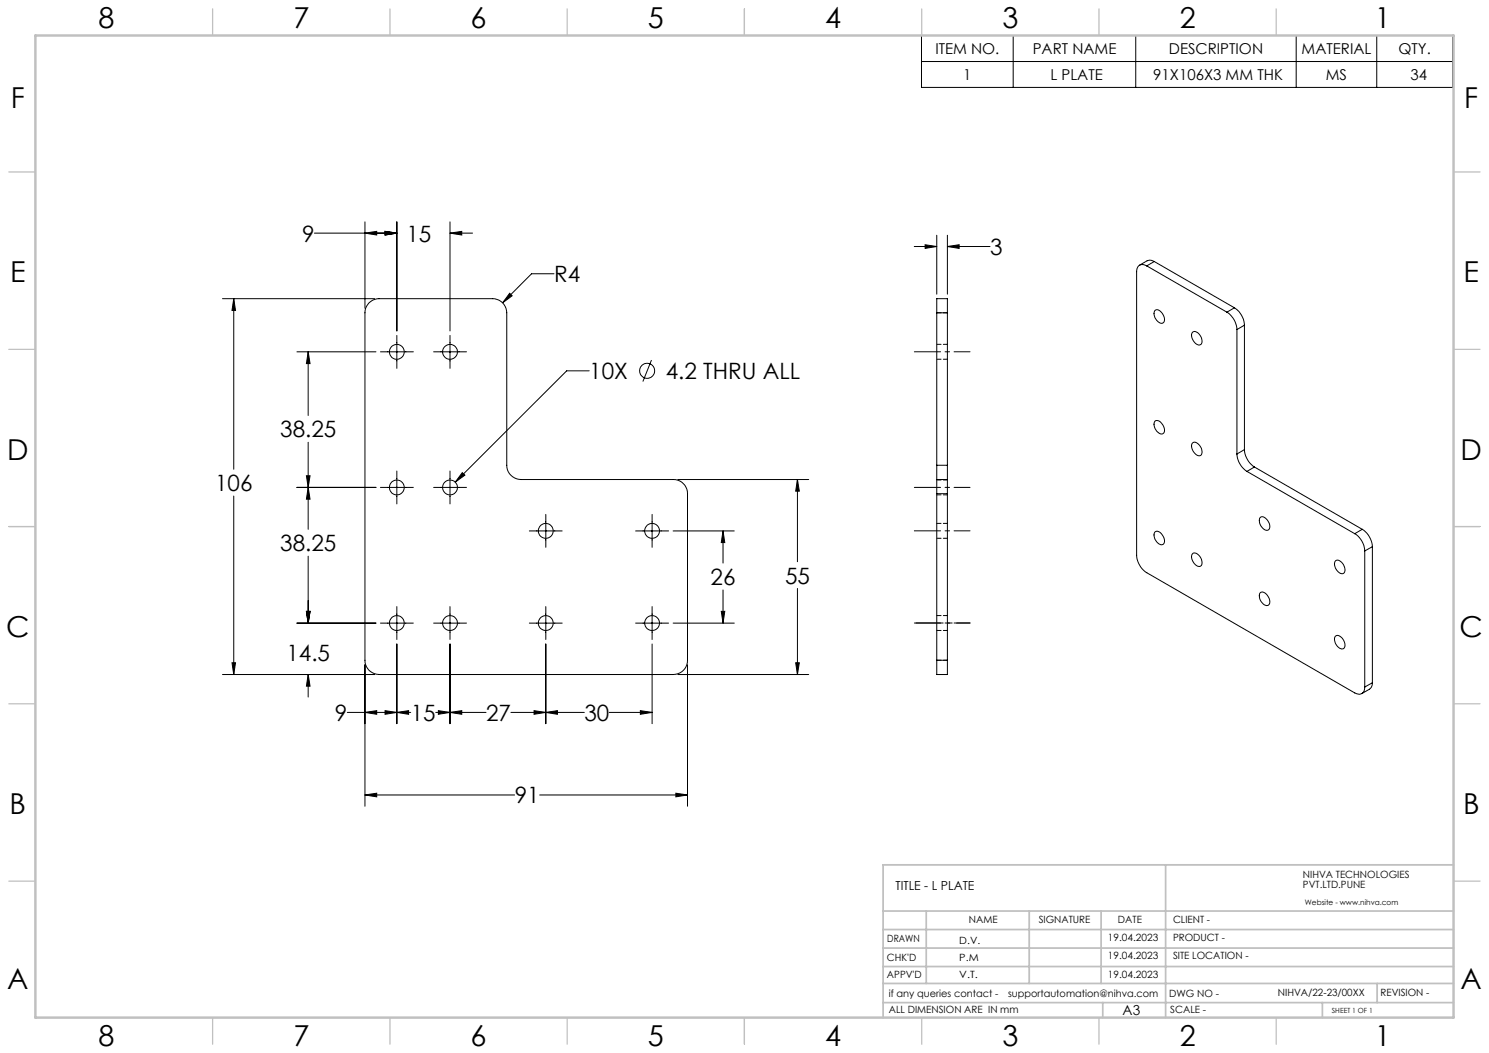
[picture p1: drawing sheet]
<svg xmlns="http://www.w3.org/2000/svg" width="420mm" height="297mm" viewBox="0 0 420 297" stroke-linecap="round" stroke-linejoin="round" font-family="sans-serif">
<g fill="none" stroke="#000" stroke-width=".28">
<path d="M259.9 10h149.9v14.7h-149.9zM259.9 17.4h149.9M285.8 10v14.7M320.4 10v14.7M365.6 10v14.7M388.3 10v14.7M88.7 65.8h23.2M102.9 65.8l3.4-.5v1zM102.9 62.6v24.4M108.6 65.3l3.3 .5-3.3 .5zM111.9 62.6v30.7M126.9 65.8l3.3-.5v1z"/>
<path d="M126.9 62.6v30.7M126.9 65.8h6.4M156.3 77.2h-6.4l-8.1 8.2M257.9 69.5h6.3M260.9 69l3.3 .5-3.3 .6zM264.2 66.4v16.6M267.2 69.5l3.3-.5v1.1zM267.2 66.4v16.6M267.2 69.5h12.1M323.5 75a1.74 1.74 0 0 0-2-.2 1.74 1.74 0 0 0-.9 1.8v80a6.3 6.3 0 0 0 2.9 4.9l58.6 33.9a1.73 1.73 0 0 0 2 .2 1.73 1.73 0 0 0 .9-1.8M323.5 75l22.6 13M325.6 73.8l-.9-.4h-.8l-2.4 1.4"/>
<path d="M325.6 73.8l-2.1 1.2M325.6 73.8l22.6 13M62.8 84.2h42.9M65.9 84.2l.5 3.4h-1zM65.9 84.2v48.2M83.7 99.2h22.3M86.9 99.2l.6 3.3h-1.1zM86.9 99.2v18M104.1 85.4l1-.7 1.8-.5h32a4 4 0 0 1 4 4v43a4 4 0 0 0 4 4.1h43a4 4 0 0 1 4 3.9v47a4 4 0 0 1-4 4h-83a4 4 0 0 1-4-4v-98a3.8 3.8 0 0 1 1.2-2.8zM107.3 99.2h9.3M111.9 94.6v9.3M122.3 99.2h9.3"/>
<path d="M126.9 94.6v9.3M143.8 82.7l.7 .7-2.7 2zM264.2 88.2v-4h3v4M264.2 88.2v43M264.2 88.2h3M267.2 88.2v43M325.8 87.6a1.7 1.7 0 0 1 2.2 1.1 1.57 1.57 0 0 1-.2 2.5 2.68 2.68 0 0 1-2-3.6zM336.4 93.7a1.72 1.72 0 0 1 2.3 1.2 1.58 1.58 0 0 1-.3 2.4 2.58 2.58 0 0 1-2-3.6zM346.1 88a6.2 6.2 0 0 1 2.8 5M348.2 86.8a6.2 6.2 0 0 1 2.8 4.9M348.2 86.8l-2.1 1.2M348.9 93v35.1"/>
<path d="M351 91.7l-2.1 1.3M351 91.7v35.1M166.2 104.6h-6.4l-31.4 31.4M183.8 101.6l-2.5 6M325.8 118.8a1.7 1.7 0 0 1 2.2 1.1 1.55 1.55 0 0 1-.2 2.5 2.68 2.68 0 0 1-2-3.6zM65.9 139.9v50.3M83.7 137.5h22.3M86.4 134.2h1.1l-.6 3.3zM86.9 137.5l.6 3.3h-1.1zM86.9 124.7v24.6M107.3 137.5h9.3M111.9 132.9v9.2"/>
<path d="M122.3 137.5h9.3M126.9 132.9v9.2M130.4 133.3l.7 .7-2.7 2zM191.2 135.3h36.9M224.9 135.3l.6 3.2h-1.1zM224.9 135.3v23.1M264.2 135.3v3.9M264.2 131.2v4.1M264.2 135.3h3M264.2 139.2v47M264.2 139.2h3M264.2 131.2h3"/>
<path d="M267.2 135.3v3.9M267.2 131.2v4.1M267.2 139.2v47M336.4 124.9a1.72 1.72 0 0 1 2.3 1.2 1.63 1.63 0 0 1-.3 2.4 2.63 2.63 0 0 1-2-3.6zM348.9 128.1a6.4 6.4 0 0 0 2.8 4.9M351 126.8a6.4 6.4 0 0 0 2.8 4.9M351 126.8l-2.1 1.3M351.7 133l30.4 17.5M353.8 131.7l-2.1 1.3M353.8 131.7l30.4 17.6M86.9 156.9v18.9M149.3 149.8h9.3"/>
<path d="M154 145.1v9.3M179.3 149.8h9.3M183.9 145.1v9.3M189.9 149.8h17.2M203.9 149.8v9M203.9 149.8l.5 3.2h-1zM325.8 150a1.7 1.7 0 0 1 2.2 1.2 1.43 1.43 0 0 1-.5 2.5 2.7 2.7 0 0 1-1.7-3.7zM336.4 156.1a2.12 2.12 0 0 1 2.6 2 1.06 1.06 0 0 1-.3 1.6 1.06 1.06 0 0 1-1.5-.4 2.58 2.58 0 0 1-.8-3.2zM355.5 145.9a1.72 1.72 0 0 1 2.3 1.2 1.57 1.57 0 0 1-.3 2.5 2.63 2.63 0 0 1-2-3.7zM376.7 158.2a1.86 1.86 0 0 1 2.5 1.6 1.17 1.17 0 0 1 .2 1.3 1.17 1.17 0 0 1-1.3 .6 2.75 2.75 0 0 1-1.4-3.5zM382.1 150.5a6 6 0 0 1 2.9 4.9M384.2 149.3a6.3 6.3 0 0 1 2.9 4.9"/>
<path d="M384.2 149.3l-2.1 1.2M385 155.4v38.4M387.1 154.2l-2.1 1.2M387.1 154.2v38.4M83.7 175.8h22.3M86.4 172.4h1.1l-.6 3.4zM107.3 175.8h9.3M111.9 171.1v9.3M122.3 175.8h9.3M126.9 171.1v9.3M149.3 175.8h9.3M154 171.1v9.3"/>
<path d="M179.3 175.8h9.3M183.9 171.1v9.3M189.9 175.8h17.2M203.4 172.4h1l-.5 3.4zM203.9 166.4v9.4M224.9 166v24.2M355.5 167.2a1.72 1.72 0 0 1 2.3 1.1 1.43 1.43 0 0 1-.6 2.5 2.7 2.7 0 0 1-1.7-3.6zM376.7 179.4a1.86 1.86 0 0 1 2.5 1.6 1.25 1.25 0 0 1-.7 2.1 2.69 2.69 0 0 1-1.8-3.7zM62.8 190.2h42.9M65.4 186.9h1l-.5 3.3zM86.9 190.2l.6 3.3h-1.1zM86.9 190.2v6.4"/>
<path d="M102.9 187.5v39.9M111.9 181.6v22.5M126.9 181.6v22.5M154 181.6v22.5M183.9 181.6v22.5M191.2 190.2h36.9M193.9 187.5v39.9M224.4 186.9h1.1l-.6 3.3zM264.2 186.2v4h3v-4M264.2 186.2h3M387.1 192.6l-.1 .9-.5 .7-2.4 1.4M387.1 192.6l-2.1 1.2"/>
<path d="M98 200.9h17.9M102.9 200.9l3.4-.5v1.1zM108.6 200.4l3.3 .5-3.3 .6zM111.9 200.9l3.4-.5v1.1zM122.9 200.9h14.2M123.6 200.4l3.3 .5-3.3 .6zM126.9 200.9l3.3-.5v1.1zM144.1 200.9h20.7M150.6 200.4l3.4 .5-3.4 .6zM154 200.9l3.2-.5v1.1zM171.8 200.9h12.1M180.6 200.4l3.3 .5-3.3 .6z"/>
<path d="M102.9 224.2l3.4-.5v1.1zM102.9 224.2h42.3M152.2 224.2h41.7M190.6 223.7l3.3 .5-3.3 .6z"/>
<circle cx="111.9" cy="99.2" r="2.09"/>
<circle cx="126.9" cy="99.2" r="2.09"/>
<circle cx="182.5" cy="104.6" r="2.11"/>
<circle cx="112" cy="137.5" r="2.1"/>
<circle cx="127" cy="137.5" r="2.1"/>
<circle cx="153.9" cy="149.7" r="2.11"/>
<circle cx="183.9" cy="149.7" r="2.11"/>
<circle cx="112" cy="175.7" r="2.1"/>
<circle cx="127" cy="175.7" r="2.1"/>
<circle cx="153.9" cy="175.7" r="2.11"/>
<circle cx="183.9" cy="175.7" r="2.11"/>
</g>
<path d="M257.9 99.2h15.7M257.9 137.5h15.7M257.9 149.7h15.7M257.9 175.7h15.7" fill="none" stroke="#000" stroke-width=".28" stroke-dasharray="15.2 1.3 1.3 1.3" stroke-dashoffset="7.9"/>
<path d="M258.4 175.7h15.2" fill="none" stroke="#000" stroke-width=".28" stroke-dasharray="15.2 1.3 1.3 1.3" stroke-dashoffset="7.6"/>
<g fill="none" stroke="#c0c0c0" stroke-width=".35">
<path d="M60 2.5v7.5M110 2.5v7.5M160 2.5v7.5M210 2.5v7.5M260 2.5v7.5M310 2.5v7.5M360 2.5v7.5M2.5 48.5h7.5M410 48.5h7.5M2.5 98.5h7.5M410 98.5h7.5M2.5 148.5h7.5"/>
<path d="M410 148.5h7.5M2.5 198.5h7.5M410 198.5h7.5M2.5 248.5h7.5M410 248.5h7.5M60 287v7.5M110 287v7.5M160 287v7.5M210 287v7.5M260 287v7.5M310 287v7.5M360 287v7.5"/>
</g>
<g fill="none" stroke="#c0c0c0" stroke-width=".5">
<path d="M249.1 257h160.9M261.3 257v20.4M290.3 257v20.4M310.6 257v20.4M328.8 243.9v43.1M410 243.9h-160.9v43.1M249.1 272.6h160.9M249.1 267.4h160.9M249.1 262.2h160.9M249.1 277.4h160.9M388.4 277.4v5.4M249.1 282.8h160.9"/>
<path d="M311 282.8v4.2M373 282.8v4.2"/>
</g>
<path d="M10 10h400v277h-400z" fill="none" stroke="#c0c0c0" stroke-width=".7"/>
<path d="M65.9 84.2l.5 3.4h-1zM65.4 186.9h1l-.5 3.3zM102.9 224.2l3.4-.5v1.1zM190.6 223.7l3.3 .5-3.3 .6zM126.9 65.8l3.3-.5v1zM108.6 65.3l3.3 .5-3.3 .5zM108.6 65.3l3.3 .5-3.3 .5zM102.9 65.8l3.4-.5v1zM86.9 99.2l.6 3.3h-1.1zM86.4 134.2h1.1l-.6 3.3zM86.4 172.4h1.1l-.6 3.4zM86.9 137.5l.6 3.3h-1.1zM203.9 149.8l.5 3.2h-1zM203.4 172.4h1l-.5 3.4zM154 200.9l3.2-.5v1.1zM180.6 200.4l3.3 .5-3.3 .6zM224.4 186.9h1.1l-.6 3.3zM224.9 135.3l.6 3.2h-1.1zM130.4 133.3l-2 2.7 2.7-2zM86.4 172.4h1.1l-.6 3.4zM86.9 190.2l.6 3.3h-1.1zM108.6 200.4l3.3 .5-3.3 .6zM102.9 200.9l3.4-.5v1.1zM111.9 200.9l3.4-.5v1.1zM123.6 200.4l3.3 .5-3.3 .6zM126.9 200.9l3.3-.5v1.1zM150.6 200.4l3.4 .5-3.4 .6zM143.8 82.7l-2 2.7 2.7-2zM260.9 69l3.3 .5-3.3 .6zM267.2 69.5l3.3-.5v1.1z" fill="#000"/>
<path d="M264.3 88.2h3M267.3 97.1h-3M264.3 101.3h3M264.3 139.6h3M267.3 135.4h-3M264.3 151.8h3M267.3 147.6h-3M264.3 177.8h3M267.3 173.6h-3M267.3 186.2h-3" fill="none" stroke="#000" stroke-width=".28" stroke-dasharray="1.3 .6" stroke-dashoffset=".1"/>
<g font-size="8.1">
<text x="27.8" y="8">8</text>
<text x="82.8" y="8">7</text>
<text x="132.8" y="8">6</text>
<text x="182.8" y="8">5</text>
<text x="232.8" y="8">4</text>
<text x="282.8" y="8">3</text>
<text x="332.8" y="8">2</text>
<text x="387.8" y="8">1</text>
<text x="3" y="30.4">F</text>
<text x="413" y="30.4">F</text>
<text x="2.8" y="79.6">E</text>
<text x="412.8" y="79.6">E</text>
<text x="2" y="129.6">D</text>
<text x="412" y="129.6">D</text>
<text x="1.7" y="179.6">C</text>
<text x="411.7" y="179.6">C</text>
<text x="2.7" y="229.6">B</text>
<text x="412.7" y="229.6">B</text>
<text x="2" y="278.9">A</text>
<text x="412" y="278.9">A</text>
<text x="27.8" y="295">8</text>
<text x="82.8" y="295">7</text>
<text x="132.8" y="295">6</text>
<text x="182.8" y="295">5</text>
<text x="232.8" y="295">4</text>
<text x="282.8" y="295">3</text>
<text x="332.8" y="295">2</text>
<text x="387.8" y="295">1</text>
</g>
<g font-size="6.3">
<text x="85.2" y="68.1">9</text>
<text x="114.7" y="68.1">15</text>
<text x="279.3" y="71.9">3</text>
<text x="156.3" y="79.6">R4</text>
<text x="166.2" y="107">10X</text>
<text x="187.8" y="107">4.2 THRU ALL</text>
<text x="79" y="123.4">38.25</text>
<text x="60.7" y="138.5">106</text>
<text x="79" y="155.5">38.25</text>
<text x="200.4" y="165">26</text>
<text x="221.4" y="164.6">55</text>
<text x="80.8" y="186.3">14.5</text>
<text x="94.5" y="203.3">9</text>
<text x="115.9" y="203.3">15</text>
<text x="137.1" y="203.3">27</text>
<text x="164.8" y="203.3">30</text>
<text x="145.2" y="226.6">91</text>
</g>
<g font-size="4.2">
<text x="263.8" y="15.2">ITEM NO.</text>
<text x="291.3" y="15.2">PART NAME</text>
<text x="329.7" y="15.2">DESCRIPTION</text>
<text x="367.1" y="15.2">MATERIAL</text>
<text x="394.5" y="15.2">QTY.</text>
<text x="271.7" y="22.5">1</text>
<text x="296.3" y="22.5">L PLATE</text>
<text x="325.3" y="22.5">91X106X3 MM THK</text>
<text x="374" y="22.5">MS</text>
<text x="397.9" y="22.5">34</text>
</g>
<text font-size="3.9" x="316.7" y="286.4">A3</text>
<text font-size="3.5" x="252.6" y="251">TITLE - L PLATE</text>
<g font-size="2.8">
<text x="367.5" y="247.7">NIHVA TECHNOLOGIES</text>
<text x="367.5" y="250.5">PVT.LTD.PUNE</text>
<text x="273.3" y="260.4">NAME</text>
<text x="293" y="260.4">SIGNATURE</text>
<text x="315.3" y="260.5">DATE</text>
<text x="330.9" y="260.5">CLIENT -</text>
<text x="250.3" y="265.7">DRAWN</text>
<text x="270.6" y="266.2">D.V.</text>
<text x="312.5" y="265.5">19.04.2023</text>
<text x="330.9" y="265.5">PRODUCT -</text>
<text x="250.2" y="271.1">CHK'D</text>
<text x="250.2" y="275.8">APPV'D</text>
<text x="270.6" y="271.1">P.M</text>
<text x="270.6" y="275.8">V.T.</text>
<text x="312.5" y="270.6">19.04.2023</text>
<text x="312.5" y="275.8">19.04.2023</text>
<text x="330.9" y="270.6">SITE LOCATION -</text>
<text x="250.7" y="281.1">if any queries contact -</text>
<text x="284.3" y="281.1">supportautomation@nihva.com</text>
<text x="329.8" y="281.3">DWG NO -</text>
<text x="360.5" y="281.1">NIHVA/22-23/00XX</text>
<text x="389.4" y="281.1">REVISION -</text>
<text x="250.7" y="285.6">ALL DIMENSION ARE IN mm</text>
<text x="330.1" y="285.7">SCALE -</text>
</g>
<text font-size="2.1" x="368.1" y="255.1">Website - www.nihva.com</text>
<text font-size="2" x="375.7" y="285.6">SHEET 1 OF 1</text>
</svg>
